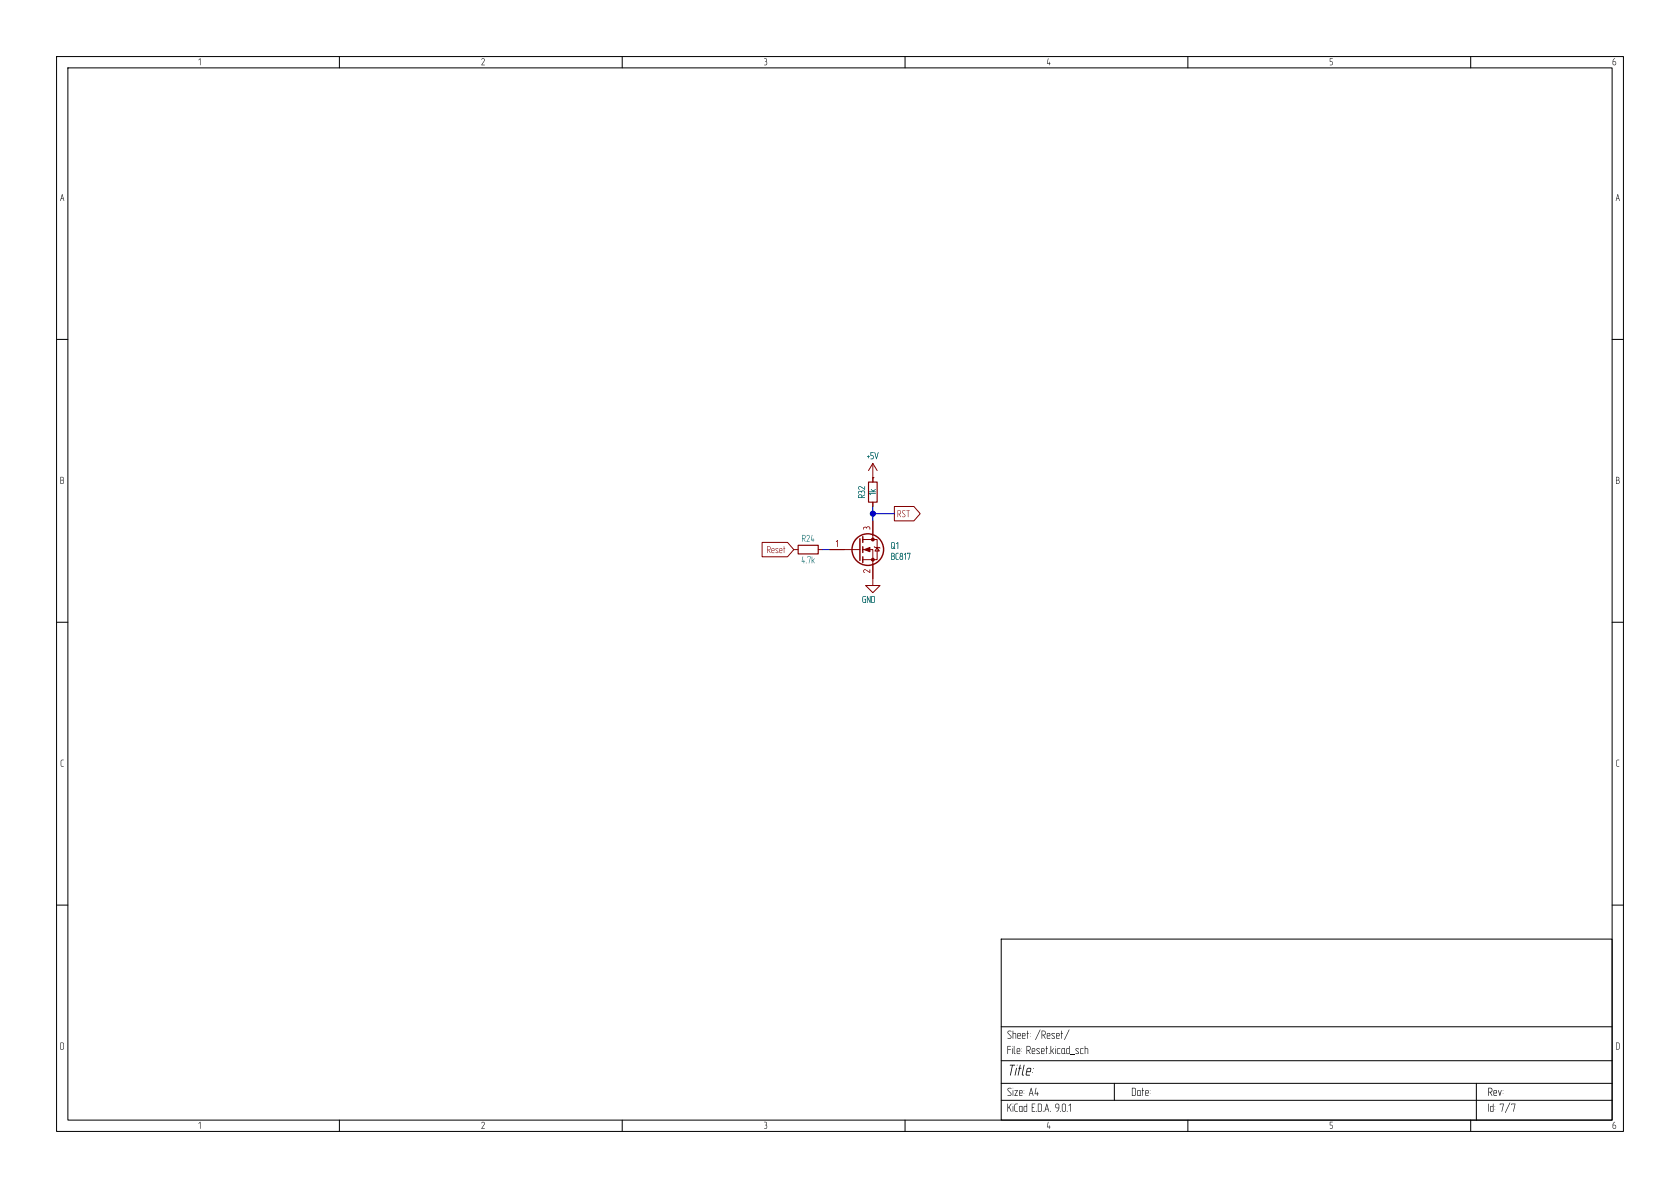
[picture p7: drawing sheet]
<svg xmlns="http://www.w3.org/2000/svg" width="297mm" height="210mm" viewBox="0 0 297 210" stroke-linecap="round" stroke-linejoin="round" font-family="sans-serif">
<g fill="none" stroke="#000" stroke-width=".18">
<path d="M10 10h277v190h-277zM12 12h273v186h-273zM60 10v2M110 10v2M160 10v2M210 10v2M260 10v2M10 60h2M285 60h2M10 110h2M285 110h2M10 160h2"/>
<path d="M177 166h108v32h-108zM285 160h2M60 198v2M110 198v2M160 198v2M177 194.5h108M177 191.5h108M177 187.5h108M177 181.5h108M197 191.5v3M210 198v2M260 198v2"/>
<path d="M261 191.5v6.5"/>
</g>
<g fill="none" stroke="#840000" stroke-width=".25">
<path d="M152 95.3v3.8M152.5 94.9v1M152.5 96.6v1.1M152.5 98.4v1"/>
<circle cx="153.4" cy="97.2" r="2.79"/>
</g>
<g fill="none" stroke="#840000" stroke-width=".18">
<path d="M134.7 95.9h4.5l1.1 1.3-1.1 1.2h-4.5zM140.3 97.2h.8M144.7 97.2h.7M146.7 97.2h5.3M152.5 95.4h2.6v3.5h-2.6M152.5 97.2h1.8v6.3h1.3l-1.3 1.3-1.3-1.3h1.3M154.3 84.5h.1M154.3 81.9v3.3M154.3 88.8v.7M154.3 92.1v3.3M154.3 81.9l-.8 1.3M154.3 81.9l.8 1.3"/>
<path d="M154.6 96.6l.1 .2h.7l.2 .1M155.1 96.8l.3 .6h-.7zM158.1 89.5h3.5l1.1 1.3-1.1 1.3h-3.5z"/>
</g>
<g fill="#840000" stroke="#840000" stroke-width=".18">
<path d="M152.8 97.2l1-.4v.7z"/>
<circle cx="154.3" cy="95.4" r=".25"/>
<circle cx="154.3" cy="98.9" r=".25"/>
</g>
<path d="M141.1 96.4h3.6v1.5h-3.6zM153.5 85.2h1.6v3.6h-1.6z" fill="none" stroke="#840000" stroke-width=".2"/>
<path d="M145.4 97.2h1.3M154.3 89.5v2.6M154.3 90.8h3.8" fill="none" stroke="#0000c2" stroke-width=".18"/>
<circle cx="154.3" cy="90.8" r=".46" fill="#0000c2" stroke="#0000c2" stroke-width=".18"/>
<text font-size="2.8" x="178" y="190.6">Title:</text>
<g font-size="2.1">
<text x="178" y="184">Sheet:</text>
<text x="182.9" y="184">/Reset/</text>
<text x="178" y="186.7">File:Reset.kicad_sch</text>
<text x="178" y="196.9">KiCad</text>
<text x="178" y="194.1">Size:A4</text>
<text x="182.3" y="196.9">E.D.A.</text>
<text x="186.4" y="196.9">9.0.1</text>
<text x="200" y="194.1">Date:</text>
<text x="263" y="194.1">Rev:</text>
<text x="263" y="196.9">Id:7/7</text>
</g>
<g font-size="1.8">
<text x="35" y="11.8">1</text>
<text x="85" y="11.8">2</text>
<text x="135" y="11.8">3</text>
<text x="185" y="11.8">4</text>
<text x="235" y="11.8">5</text>
<text x="285" y="11.8">6</text>
<text x="10.6" y="35.8">A</text>
<text x="285.6" y="35.8">A</text>
<text x="10.6" y="85.8">B</text>
<text x="285.6" y="85.8">B</text>
<text x="10.6" y="135.8">C</text>
<text x="285.6" y="135.8">C</text>
<text x="10.6" y="185.8">D</text>
<text x="285.6" y="185.8">D</text>
<text x="35" y="199.8">1</text>
<text x="85" y="199.8">2</text>
<text x="135" y="199.8">3</text>
<text x="185" y="199.8">4</text>
<text x="235" y="199.8">5</text>
<text x="285" y="199.8">6</text>
</g>
<g font-size="1.8" fill="#006464">
<text x="153.2" y="81.5">+5V</text>
<text x="153.2" y="88.1" transform="rotate(-90 153.2 88.1)">R32</text>
<text x="155.1" y="87.6" transform="rotate(-90 155.1 87.6)">1k</text>
<text x="141.6" y="99.9">4.7k</text>
<text x="141.7" y="96.1">R24</text>
<text x="157.5" y="97.3">Q1</text>
<text x="157.5" y="99.2">BC817</text>
<text x="152.4" y="106.9">GND</text>
</g>
<g font-size="1.8" fill="#a90000">
<text x="154.1" y="93.7" transform="rotate(-90 154.1 93.7)">3</text>
<text x="147.7" y="96.9">1</text>
<text x="154.1" y="101.4" transform="rotate(-90 154.1 101.4)">2</text>
</g>
<g font-size="1.8" fill="#840000">
<text x="158.6" y="91.7">RST</text>
<text x="135.5" y="98.1">Reset</text>
</g>
</svg>
